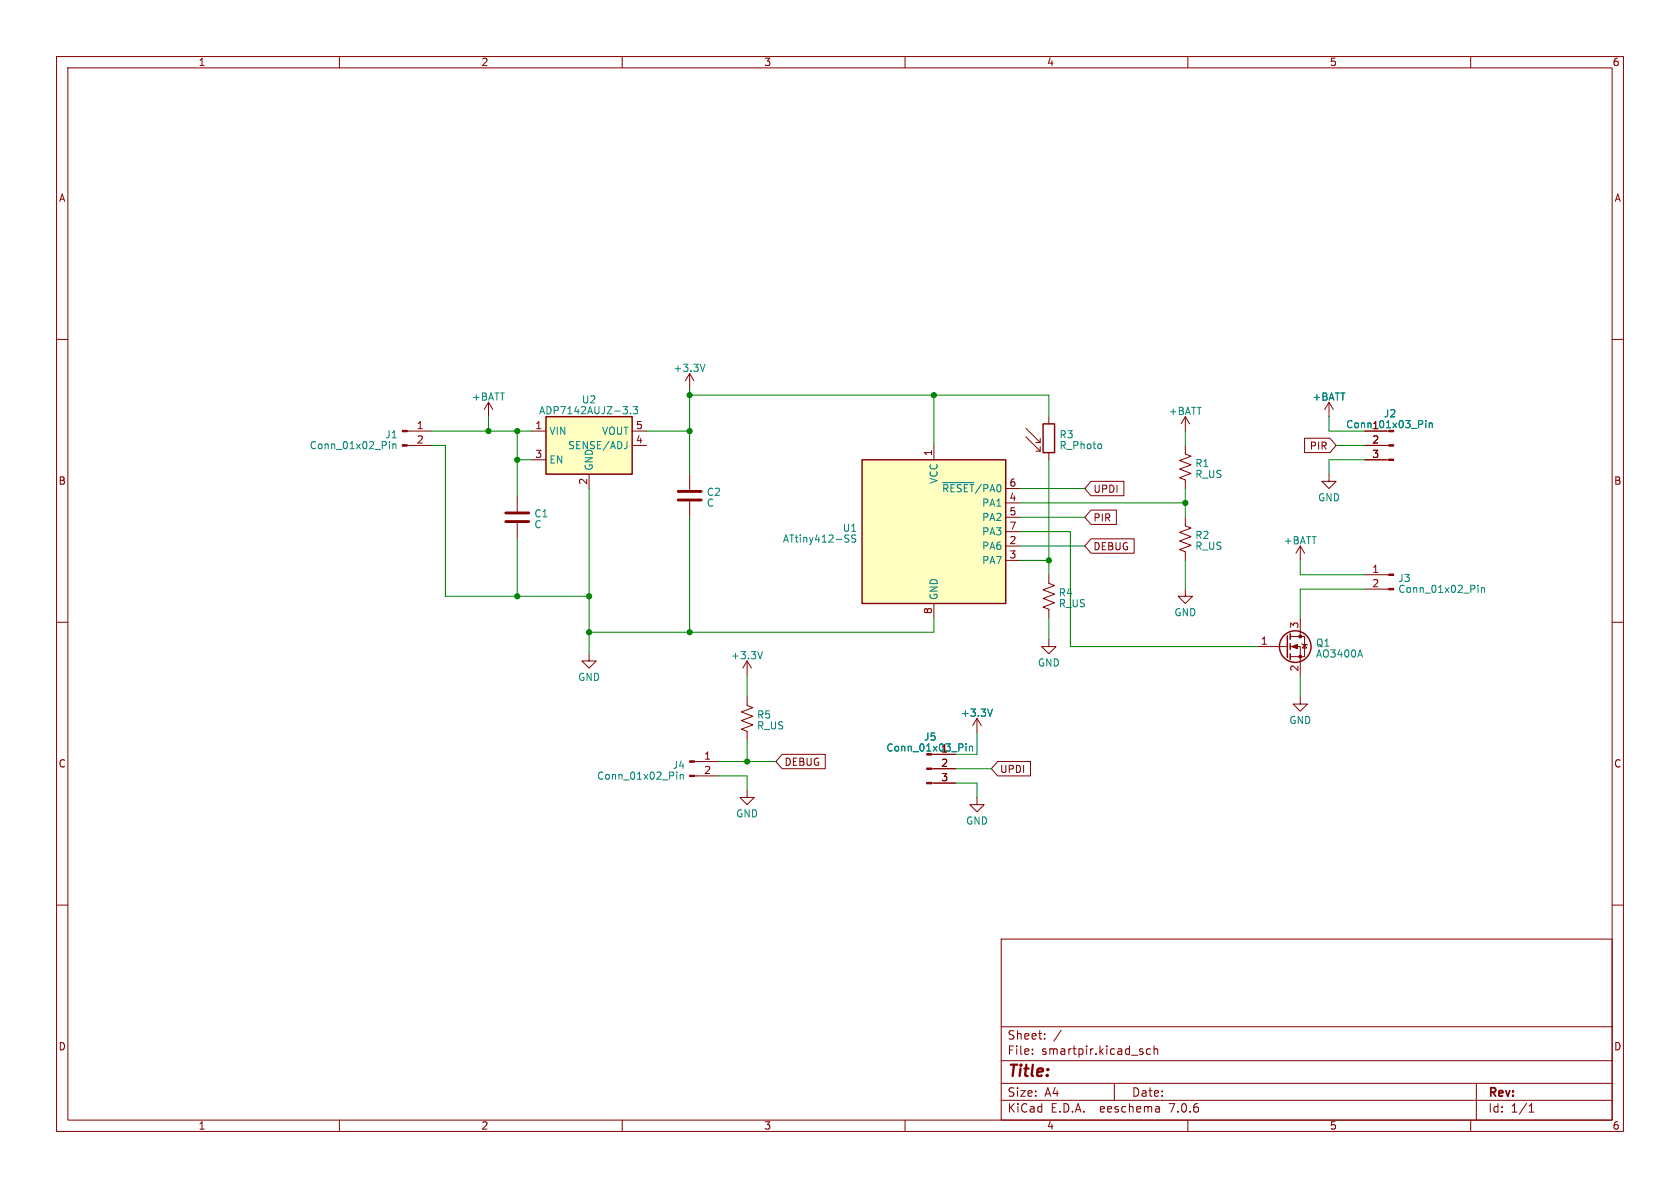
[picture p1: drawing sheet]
<svg xmlns="http://www.w3.org/2000/svg" width="297mm" height="210mm" viewBox="0 0 297 210" stroke-linecap="round" stroke-linejoin="round" font-family="sans-serif">
<g fill="none" stroke="#840000" stroke-width=".18">
<path d="M10 10h277v190h-277zM12 12h273v186h-273zM60 10v2M110 10v2M160 10v2M210 10v2M260 10v2M10 60h2M285 60h2M72 76.2h4.2M72 78.7h4.2M86.4 71.1l-.8 1.3"/>
<path d="M86.4 71.1v2.6M86.4 71.1l.7 1.3M94 76.2h2.5M111.8 76.2h2.5M111.8 78.7h2.5M121.9 66v2.6M121.9 66l-.7 1.3M121.9 66l.8 1.3M165.1 78.7v2.6M181.4 77.2l2.5 2.6M181.4 75.7l2.5 2.5M183.1 79.8h.8"/>
<path d="M183.1 78.2h.8M183.9 77.5v.7M183.9 79v.8M185.4 73.7v1.2M209.5 78.7v1.6l1.1 .3-2.1 .8 2.1 .8-2.1 .7 2.1 .8-2.1 .8 1 .3v1.6M209.5 73.7v2.5M209.5 73.7l-.7 1.2M209.5 73.7l.8 1.2M230.6 77.5h4.5l1.1 1.2-1.1 1.3h-4.5zM234.9 71.1l-.7 1.3M234.9 71.1v2.6M234.9 71.1l.8 1.3"/>
<path d="M241.3 76.2h3.8M241.3 78.7h4.2M91.4 87.6v2.8M91.4 92.5v2.8M94 81.3h2.5M104.1 83.8v2.6M121.9 83.8v2.8M121.9 88.6v2.8M177.8 96.5h2.5M177.8 99.1h2.5M177.8 88.9h2.5M177.8 91.4h2.5"/>
<path d="M177.8 86.4h2.5M177.8 94h2.5M185.4 80v1.3M192.9 85.1h5.8v2.5h-5.8l-1.1-1.2zM192.9 95.2h7.6v2.6h-7.6l-1.1-1.3zM192.9 90.2h4.5v2.5h-4.5l-1.1-1.3zM209.5 91.4v1.6l1.1 .3-2.1 .8 2.1 .8-2.1 .7 2.1 .8-2.1 .8 1 .3v1.6M229.9 96.5v2.6M229.9 96.5l-.8 1.3M229.9 96.5l.7 1.3M234.9 83.8v1.3h1.3l-1.3 1.3-1.2-1.3h1.2M241.3 81.3h4.2"/>
<path d="M10 110h2M104.1 115.6v1.2h1.3l-1.3 1.3-1.2-1.3h1.2M132.1 116.8v2.6M132.1 116.8l-.8 1.3M132.1 116.8l.7 1.3M165.1 106.7v2.5M185.4 113v1.3h1.3l-1.3 1.3-1.3-1.3h1.3M185.4 101.6v1.5l1 .4-2 .8 2 .7-2 .8 2 .8-2 .7 1 .4v1.5M209.5 104.1v1.3h1.3l-1.3 1.3-1.2-1.3h1.2M222.2 114.3h5.4M228.1 114.3h1.8v5.1M228.1 112.5h2.5v3.6h-2.5"/>
<path d="M229.9 109.2v3.3M230.1 113.8l.2 .1h.7l.1 .1M230.6 113.9l.4 .7h-.7zM241.3 104.1h4.2M241.3 101.6h4.2M285 110h2M122.8 137.2h4.2M122.8 134.6h4.2M132.1 123.2v1.5l1 .4-2 .8 2 .7-2 .8 2 .7-2 .8 1 .4v1.5M132.1 139.7v1.3h1.2l-1.2 1.2-1.3-1.2h1.3M138.3 133.3h7.6v2.6h-7.6l-1.1-1.3zM164.7 138.4h4.2"/>
<path d="M164.7 135.9h4.2M165.1 133.4h3.8M172.7 127l-.7 1.3M172.7 127v2.5M172.7 127l.8 1.3M176.4 134.6h5.8v2.6h-5.8l-1.1-1.3zM229.9 123.2v1.3h1.2l-1.2 1.2-1.3-1.2h1.3M10 160h2M172.7 141v1.2h1.3l-1.3 1.3-1.3-1.3h1.3M285 160h2M177 166h108v32h-108zM60 198v2"/>
<path d="M110 198v2M160 198v2M177 194.5h108M177 191.5h108M177 187.5h108M177 181.5h108M182.5 186.3v.1M182.5 185.5v.1M184.7 183.6v.1M184.7 182.8v.1M187.6 182.1l-1.3 2M197 191.5v3"/>
<path d="M202 186v.3M203.4 185.5l-.4-.1-.3 .3v.4l.1 .2h.6M204 185.5l.2-.1 .4 .1 .1 .9M204 184.9v1.5M204.9 195.7l.1 .9M205 196.5l-.2 .1M205 196h-.2M210 198v2M260 198v2M261 191.5v6.5M270.3 196.6h.9M270.3 195.5l.4-.4v1.5"/>
</g>
<g fill="none" stroke="#840000" stroke-width=".25">
<path d="M96.5 73.7h15.3v10.1h-15.3zM184.4 74.9h2v5.1h-2zM152.4 81.3h25.4v25.4h-25.4zM227.6 112.4v3.8M228.1 112v1M228.1 113.8v1M228.1 115.6v1"/>
<circle cx="229" cy="114.3" r="2.79"/>
</g>
<g fill="#840000" stroke="#840000" stroke-width=".18">
<path d="M228.3 114.3l1.1-.4v.8z"/>
<path d="M121.9 137h.9v.3h-.9z"/>
<path d="M121.9 134.5h.9v.2h-.9z"/>
<path d="M71.1 78.6h.9v.3h-.9z"/>
<path d="M71.1 76.1h.9v.2h-.9z"/>
<path d="M245.5 81.2h.9v.2h-.9z"/>
<path d="M245.5 78.6h.9v.3h-.9z"/>
<path d="M245.5 104h.9v.3h-.9z"/>
<path d="M245.5 101.5h.9v.2h-.9z"/>
<path d="M163.8 138.3h.9v.3h-.9z"/>
<path d="M163.8 135.8h.9v.2h-.9z"/>
<circle cx="229.9" cy="116.1" r=".25"/>
<circle cx="229.9" cy="112.5" r=".25"/>
</g>
<g fill="none" stroke="#008484" stroke-width=".18">
<path d="M68.8 78.5v.8M69.5 78.5v.8M69.5 78.6l.1-.1h.3l.1 .8M110.1 71.9h.8l-.4 .5M110.8 72.4l.1 .2-.1 .5M110.8 78v1l-.3 .3M111.5 73v.2M111.9 71.9h.8l-.4 .5 .4 .1v.5l-.2 .2-.6-.2M124.6 64.4l-.4 1.3M194.6 78.5l.1 .2-.1 .6M252.1 74.3v.2M252.1 74.8v.8"/>
<path d="M252.7 74.8v.8M252.7 74.9l.2-.1h.3v.8M149.6 95.2l.4 .1 .1 .3-.3 .2h-.3M150.6 94.8l.1 .3 .5 .2 .1 .2-.3 .3h-.4M166.7 85.3h5.5M134.8 115.2l-.4 1.3M240.4 114.9l.5 1.3M261.3 103.5v.1M261.3 103.9v.8M261.9 103.9v.8M261.9 104l.2-.1h.3v.8M119.6 136.9v.8"/>
<path d="M120.3 136.9v.8M120.3 137l.1-.1 .3 .1 .1 .7M170.8 131.5v.1M170.8 131.9v.9M171.4 131.9v.9M171.4 132l.2-.1 .3 .1v.8M175.4 125.3l-.4 1.3"/>
</g>
<path d="M89.4 92.2h4.1M89.4 90.7h4.1M119.9 88.4h4.1M119.9 86.9h4.1" fill="none" stroke="#840000" stroke-width=".51"/>
<g fill="#ffffc2" stroke="#ffffc2" stroke-width=".18">
<path d="M96.5 73.7h15.3v10.1h-15.3z"/>
<path d="M152.4 81.3h25.4v25.4h-25.4z"/>
</g>
<g fill="none" stroke="#008400" stroke-width=".18">
<path d="M76.2 78.7h2.5v26.7h25.4M76.2 76.2h17.8M86.4 73.7v2.5M91.4 76.2v11.4M114.3 76.2h7.6M121.9 69.9h63.5v3.8M121.9 68.6v15.2M165.1 69.9v8.8M209.5 76.2v2.5M234.9 73.7v2.5h6.4M236.2 78.7h5.1M91.4 81.3h2.6"/>
<path d="M91.4 95.3v10.1M104.1 86.4v29.2M121.9 91.4v20.4M180.3 96.5h11.5M180.3 91.4h11.5M180.3 99.1h5.1M180.3 94h8.9v20.3h33M180.3 88.9h29.2M180.3 86.4h11.5M185.4 81.3v20.3M209.5 86.4v5M209.5 99.1v5"/>
<path d="M229.9 99.1v2.5h11.4M241.3 81.3h-6.4v2.5M132.1 119.4v3.8M165.1 109.2v2.6h-61M185.4 109.2v3.8M229.9 119.4v3.8M241.3 104.1h-11.4v5.1M127 134.6h10.2M127 137.2h5.1v2.5M132.1 130.8v3.8M168.9 138.4h3.8v2.6M168.9 135.9h6.4"/>
<path d="M172.7 129.5v3.9h-3.8"/>
</g>
<g fill="#008400" stroke="#008400" stroke-width=".18">
<circle cx="132.1" cy="134.6" r=".46"/>
<circle cx="185.4" cy="99.1" r=".46"/>
<circle cx="121.9" cy="69.9" r=".46"/>
<circle cx="121.9" cy="76.2" r=".46"/>
<circle cx="91.4" cy="76.2" r=".46"/>
<circle cx="104.1" cy="111.8" r=".46"/>
<circle cx="121.9" cy="111.8" r=".46"/>
<circle cx="86.4" cy="76.2" r=".46"/>
<circle cx="91.4" cy="81.3" r=".46"/>
<circle cx="91.4" cy="105.4" r=".46"/>
<circle cx="104.1" cy="105.4" r=".46"/>
<circle cx="165.1" cy="69.9" r=".46"/>
<circle cx="209.5" cy="88.9" r=".46"/>
</g>
<text font-size="2.8" fill="#840000" x="178" y="190.9">Title:</text>
<g font-size="2.1" fill="#840000">
<text x="178" y="184">Sheet:</text>
<text x="178" y="186.7">File:</text>
<text x="184.1" y="186.7">smartpir.kicad_sch</text>
<text x="178" y="196.9">KiCad</text>
<text x="178" y="194.1">Size:</text>
<text x="184.7" y="194.1">A4</text>
<text x="185.7" y="196.9">E.D.A.</text>
<text x="194.6" y="196.9">eeschema</text>
<text x="200" y="194.1">Date:</text>
<text x="207" y="196.9">7.0.6</text>
<text x="263" y="194.3">Rev:</text>
<text x="263" y="196.9">Id:</text>
<text x="267.1" y="196.9">1/1</text>
</g>
<g font-size="1.8" fill="#840000">
<text x="35" y="11.9">1</text>
<text x="85" y="11.9">2</text>
<text x="135" y="11.9">3</text>
<text x="185" y="11.9">4</text>
<text x="235" y="11.9">5</text>
<text x="285" y="11.9">6</text>
<text x="10.3" y="35.9">A</text>
<text x="285.3" y="35.9">A</text>
<text x="73.6" y="75.9">1</text>
<text x="94.5" y="75.9">1</text>
<text x="112.3" y="75.9">5</text>
<text x="242.5" y="75.9">1</text>
<text x="73.6" y="78.5">2</text>
<text x="94.5" y="81">3</text>
<text x="112.3" y="78.5">4</text>
<text x="164.8" y="80.7" transform="rotate(-90 164.8 80.7)">1</text>
<text x="231.4" y="79.7">PIR</text>
<text x="242.5" y="78.5">2</text>
<text x="242.5" y="81">3</text>
<text x="10.3" y="85.9">B</text>
<text x="103.9" y="85.8" transform="rotate(-90 103.9 85.8)">2</text>
<text x="178.4" y="88.6">4</text>
<text x="178.4" y="86.1">6</text>
<text x="193.2" y="87.3">UPDI</text>
<text x="285.3" y="85.9">B</text>
<text x="178.4" y="91.2">5</text>
<text x="178.4" y="93.7">7</text>
<text x="193.2" y="92.4">PIR</text>
<text x="178.4" y="96.3">2</text>
<text x="178.4" y="98.8">3</text>
<text x="193.2" y="97.5">DEBUG</text>
<text x="242.5" y="101.3">1</text>
<text x="242.5" y="103.9">2</text>
<text x="164.8" y="108.7" transform="rotate(-90 164.8 108.7)">8</text>
<text x="229.6" y="111.2" transform="rotate(-90 229.6 111.2)">3</text>
<text x="222.8" y="114">1</text>
<text x="229.6" y="118.8" transform="rotate(-90 229.6 118.8)">2</text>
<text x="10.3" y="135.9">C</text>
<text x="124.4" y="134.4">1</text>
<text x="124.4" y="136.9">2</text>
<text x="138.6" y="135.6">DEBUG</text>
<text x="166.3" y="133.1">1</text>
<text x="166.3" y="135.6">2</text>
<text x="176.7" y="136.8">UPDI</text>
<text x="285.3" y="135.9">C</text>
<text x="166.3" y="138.2">3</text>
<text x="10.3" y="185.9">D</text>
<text x="285.3" y="185.9">D</text>
<text x="35" y="199.9">1</text>
<text x="85" y="199.9">2</text>
<text x="135" y="199.9">3</text>
<text x="185" y="199.9">4</text>
<text x="235" y="199.9">5</text>
<text x="285" y="199.9">6</text>
</g>
<g font-size="1.8" fill="#008484">
<text x="119" y="65.9">+3.3V</text>
<text x="83.3" y="71">+BATT</text>
<text x="102.8" y="71.5">U2</text>
<text x="231.9" y="71">+BATT</text>
<text x="68" y="77.7">J1</text>
<text x="95.2" y="73.4">ADP7142AUJZ-3.3</text>
<text x="97" y="77.1">VIN</text>
<text x="106.3" y="77.1">VOUT</text>
<text x="187.2" y="77.7">R3</text>
<text x="206.5" y="73.6">+BATT</text>
<text x="237.9" y="75.9">Conn_01x03_Pin</text>
<text x="244.6" y="74">J2</text>
<text x="54.7" y="79.6">Conn_01x02_Pin</text>
<text x="97" y="82.1">EN</text>
<text x="100.3" y="79.6">SENSE/ADJ</text>
<text x="105" y="83.3" transform="rotate(-90 105 83.3)">GND</text>
<text x="187.2" y="79.6">R_Photo</text>
<text x="211.2" y="82.8">R1</text>
<text x="124.9" y="87.8">C2</text>
<text x="124.9" y="89.8">C</text>
<text x="166" y="85.6" transform="rotate(-90 166 85.6)">VCC</text>
<text x="166.4" y="87.2">~{RESET}/PA0</text>
<text x="173.5" y="89.8">PA1</text>
<text x="211.2" y="84.7">R_US</text>
<text x="232.9" y="88.8">GND</text>
<text x="94.4" y="91.7">C1</text>
<text x="94.4" y="93.6">C</text>
<text x="148.9" y="94.2">U1</text>
<text x="173.5" y="92.3">PA2</text>
<text x="173.5" y="94.8">PA3</text>
<text x="211.2" y="95.5">R2</text>
<text x="138.3" y="96.1">ATtiny412-SS</text>
<text x="173.5" y="97.4">PA6</text>
<text x="173.5" y="99.9">PA7</text>
<text x="211.2" y="97.4">R_US</text>
<text x="226.8" y="96.4">+BATT</text>
<text x="166" y="106.2" transform="rotate(-90 166 106.2)">GND</text>
<text x="187.1" y="105.6">R4</text>
<text x="187.1" y="107.6">R_US</text>
<text x="247.1" y="103.1">J3</text>
<text x="247.1" y="105">Conn_01x02_Pin</text>
<text x="207.5" y="109.1">GND</text>
<text x="129.1" y="116.7">+3.3V</text>
<text x="183.4" y="118">GND</text>
<text x="232.5" y="116.4">AO3400A</text>
<text x="232.5" y="114.5">Q1</text>
<text x="102.1" y="120.6">GND</text>
<text x="133.7" y="127.2">R5</text>
<text x="133.7" y="129.1">R_US</text>
<text x="163.3" y="131.1">J5</text>
<text x="169.8" y="126.9">+3.3V</text>
<text x="227.8" y="128.2">GND</text>
<text x="118.8" y="136.1">J4</text>
<text x="156.6" y="133">Conn_01x03_Pin</text>
<text x="105.5" y="138">Conn_01x02_Pin</text>
<text x="130" y="144.7">GND</text>
<text x="170.7" y="146">GND</text>
</g>
</svg>
